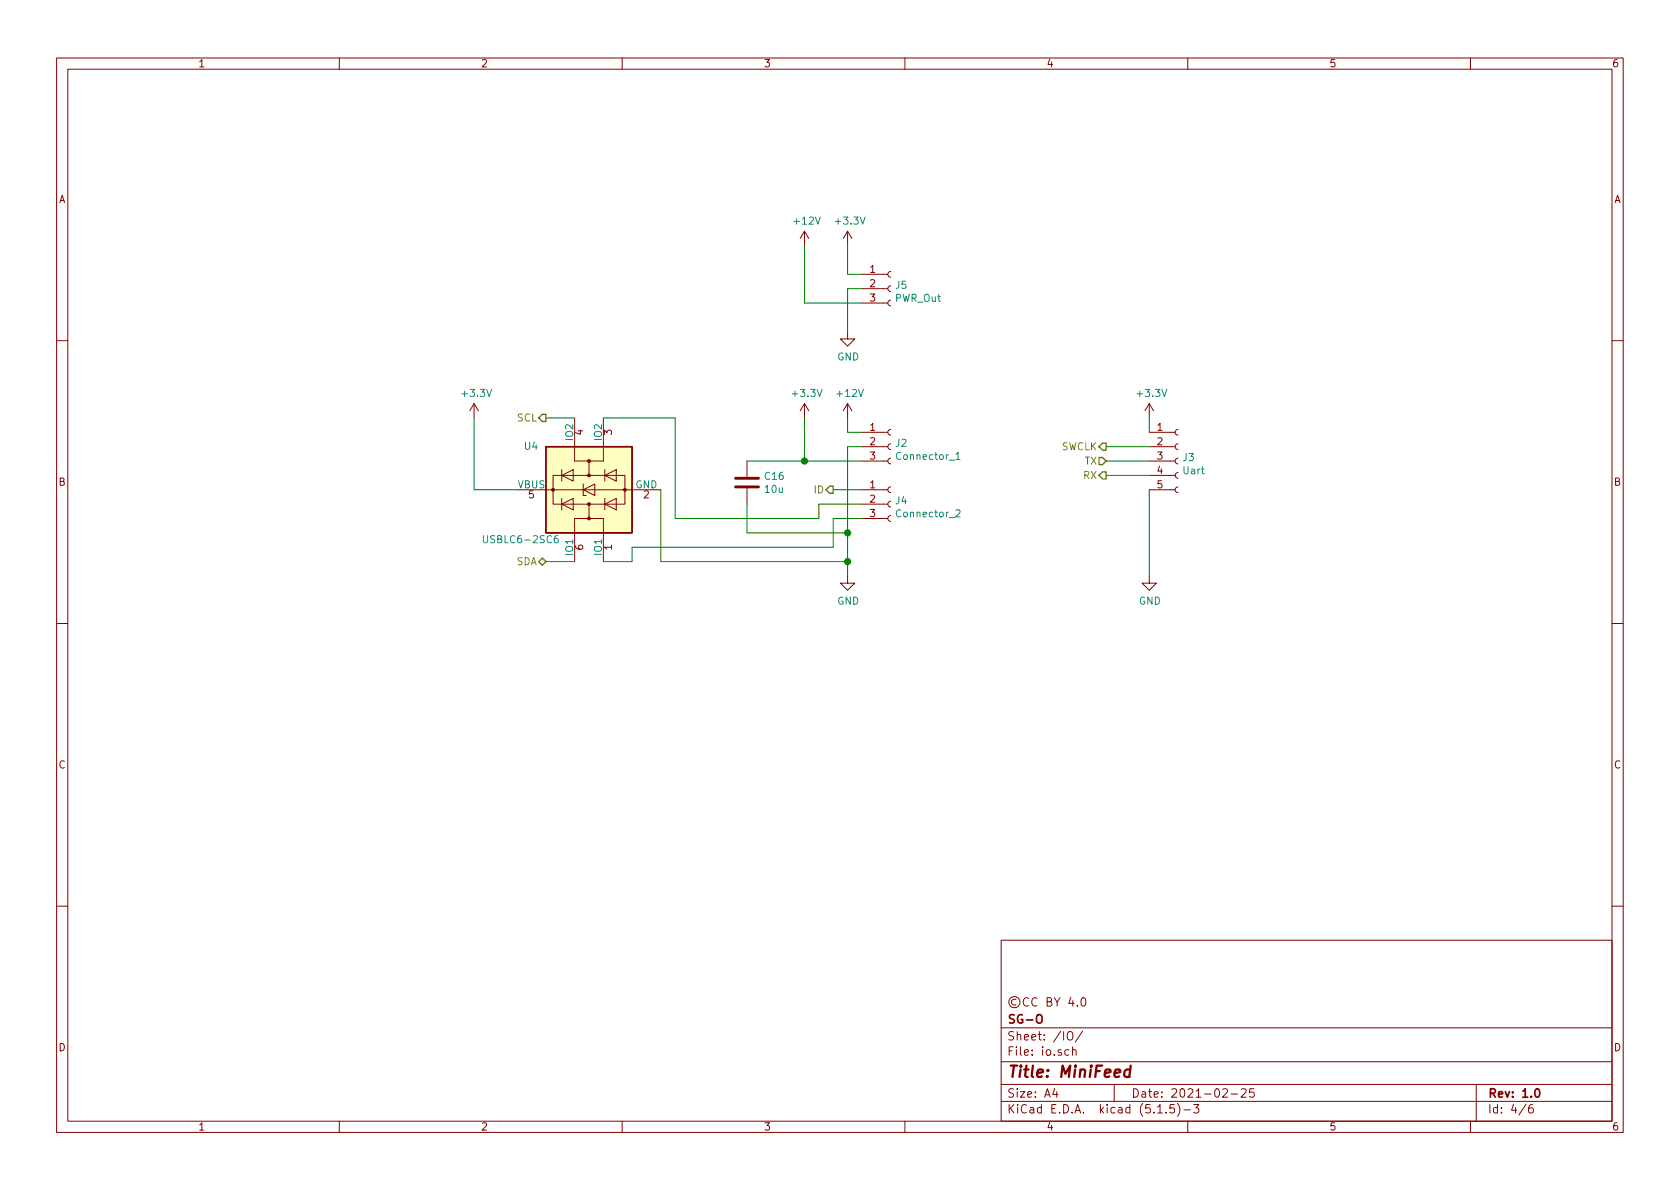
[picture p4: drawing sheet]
EESchema Schematic File Version 4
EELAYER 30 0
EELAYER END
$Descr A4 11693 8268
encoding utf-8
Sheet 4 6
Title "MiniFeed"
Date "2021-02-25"
Rev "1.0"
Comp "SG-O"
Comment1 "©CC BY 4.0"
Comment2 ""
Comment3 ""
Comment4 ""
$EndDescr
$Comp
L Device:C C?
U 1 1
P 5200 3350
AR Path="/6024856C" Ref="C?"  Part="1" 
AR Path="/60234D6B/6024856C" Ref="C16"  Part="1" 
F 0 "C16" H 5315 3396 50  0000 L CNN
F 1 "10u" H 5315 3305 50  0000 L CNN
F 2 "Capacitor_SMD:C_1206_3216Metric" H 5238 3200 50  0001 C CNN
F 3 "~" H 5200 3350 50  0001 C CNN
F 4 "C14860" H 5200 3350 50  0001 C CNN "lcsc#"
F 5 "CL31B106KAHNNNE" H 5200 3350 50  0001 C CNN "manf#"
	1    5200 3350
	1    0    0    -1  
$EndComp
Wire Wire Line
	5800 3400 6000 3400
Wire Wire Line
	4000 3900 3800 3900
Wire Wire Line
	4000 2900 3800 2900
Wire Wire Line
	5900 3000 5900 2900
$Comp
L power:+12V #PWR?
U 1 1
P 5900 2900
AR Path="/60248579" Ref="#PWR?"  Part="1" 
AR Path="/60234D6B/60248579" Ref="#PWR022"  Part="1" 
F 0 "#PWR022" H 5900 2750 50  0001 C CNN
F 1 "+12V" H 5915 3073 50  0000 C CNN
F 2 "" H 5900 2900 50  0001 C CNN
F 3 "" H 5900 2900 50  0001 C CNN
	1    5900 2900
	1    0    0    -1  
$EndComp
$Comp
L Connector:Conn_01x03_Female J?
U 1 1
P 6200 3100
AR Path="/6024857F" Ref="J?"  Part="1" 
AR Path="/60234D6B/6024857F" Ref="J2"  Part="1" 
F 0 "J2" H 6228 3126 50  0000 L CNN
F 1 "Connector_1" H 6228 3035 50  0000 L CNN
F 2 "global:PogoTarget_P2.5" H 6200 3100 50  0001 C CNN
F 3 "~" H 6200 3100 50  0001 C CNN
	1    6200 3100
	1    0    0    -1  
$EndComp
$Comp
L Connector:Conn_01x03_Female J?
U 1 1
P 6200 3500
AR Path="/60248585" Ref="J?"  Part="1" 
AR Path="/60234D6B/60248585" Ref="J4"  Part="1" 
F 0 "J4" H 6228 3526 50  0000 L CNN
F 1 "Connector_2" H 6228 3435 50  0000 L CNN
F 2 "global:PogoTarget_P2.5" H 6200 3500 50  0001 C CNN
F 3 "~" H 6200 3500 50  0001 C CNN
	1    6200 3500
	1    0    0    -1  
$EndComp
Wire Wire Line
	5900 3000 6000 3000
$Comp
L power:GND #PWR?
U 1 1
P 5900 4000
AR Path="/6024858C" Ref="#PWR?"  Part="1" 
AR Path="/60234D6B/6024858C" Ref="#PWR024"  Part="1" 
F 0 "#PWR024" H 5900 3750 50  0001 C CNN
F 1 "GND" H 5905 3827 50  0000 C CNN
F 2 "" H 5900 4000 50  0001 C CNN
F 3 "" H 5900 4000 50  0001 C CNN
	1    5900 4000
	1    0    0    -1  
$EndComp
Wire Wire Line
	5900 3100 6000 3100
Wire Wire Line
	5900 3100 5900 3700
Wire Wire Line
	5600 3200 6000 3200
Wire Wire Line
	5200 3700 5200 3500
Wire Wire Line
	5900 3700 5900 3900
Connection ~ 5900 3700
Wire Wire Line
	4200 3900 4400 3900
Wire Wire Line
	5800 3600 6000 3600
Wire Wire Line
	4200 2900 4700 2900
Wire Wire Line
	4700 2900 4700 3600
Wire Wire Line
	5700 3600 5700 3500
Wire Wire Line
	5700 3500 6000 3500
Wire Wire Line
	4400 3800 4400 3900
Wire Wire Line
	5800 3800 5800 3600
Wire Wire Line
	4600 3400 4600 3900
Wire Wire Line
	5600 3200 5600 2900
$Comp
L power:+3.3V #PWR?
U 1 1
P 5600 2900
AR Path="/602485B1" Ref="#PWR?"  Part="1" 
AR Path="/60234D6B/602485B1" Ref="#PWR021"  Part="1" 
F 0 "#PWR021" H 5600 2750 50  0001 C CNN
F 1 "+3.3V" H 5615 3073 50  0000 C CNN
F 2 "" H 5600 2900 50  0001 C CNN
F 3 "" H 5600 2900 50  0001 C CNN
	1    5600 2900
	1    0    0    -1  
$EndComp
$Comp
L power:+3.3V #PWR?
U 1 1
P 3300 2900
AR Path="/602485B7" Ref="#PWR?"  Part="1" 
AR Path="/60234D6B/602485B7" Ref="#PWR020"  Part="1" 
F 0 "#PWR020" H 3300 2750 50  0001 C CNN
F 1 "+3.3V" H 3315 3073 50  0000 C CNN
F 2 "" H 3300 2900 50  0001 C CNN
F 3 "" H 3300 2900 50  0001 C CNN
	1    3300 2900
	1    0    0    -1  
$EndComp
Text HLabel 3800 2900 0    50   Output ~ 0
SCL
Text HLabel 5800 3400 0    50   Output ~ 0
ID
Text HLabel 3800 3900 0    50   BiDi ~ 0
SDA
$Comp
L Power_Protection:USBLC6-2SC6 U?
U 1 1
P 4100 3400
AR Path="/6024859D" Ref="U?"  Part="1" 
AR Path="/60234D6B/6024859D" Ref="U4"  Part="1" 
F 0 "U4" V 4400 3750 50  0000 L CNN
F 1 "USBLC6-2SC6" V 3750 3600 50  0000 L CNN
F 2 "Package_TO_SOT_SMD:SOT-23-6" H 3350 3800 50  0001 C CNN
F 3 "http://www2.st.com/resource/en/datasheet/CD00050750.pdf" H 4300 3750 50  0001 C CNN
F 4 "USBLC6-2SC6" V 4100 3400 50  0001 C CNN "manf#"
F 5 "C558442" V 4100 3400 50  0001 C CNN "lcsc#"
	1    4100 3400
	0    -1   -1   0   
$EndComp
Wire Wire Line
	4700 3600 5700 3600
Wire Wire Line
	4400 3800 5800 3800
Wire Wire Line
	4600 3900 5900 3900
Connection ~ 5900 3900
Wire Wire Line
	5900 3900 5900 4000
Wire Wire Line
	5600 3200 5200 3200
Connection ~ 5600 3200
Wire Wire Line
	5200 3700 5900 3700
Wire Wire Line
	3300 3400 3300 2900
Wire Wire Line
	3300 3400 3600 3400
$Comp
L Connector:Conn_01x05_Female J?
U 1 1
P 8200 3200
AR Path="/602679CD" Ref="J?"  Part="1" 
AR Path="/60234D6B/602679CD" Ref="J3"  Part="1" 
F 0 "J3" H 8228 3226 50  0000 L CNN
F 1 "Uart" H 8228 3135 50  0000 L CNN
F 2 "Connector_PinSocket_2.54mm:PinSocket_1x05_P2.54mm_Vertical" H 8200 3200 50  0001 C CNN
F 3 "~" H 8200 3200 50  0001 C CNN
F 4 "DNP" H 8200 3200 50  0001 C CNN "DNP"
F 5 "dnp" H 8200 3200 50  0001 C CNN "Config"
	1    8200 3200
	1    0    0    -1  
$EndComp
Wire Wire Line
	8000 3200 7700 3200
Wire Wire Line
	8000 3300 7700 3300
Wire Wire Line
	7700 3100 8000 3100
$Comp
L power:GND #PWR?
U 1 1
P 8000 4000
AR Path="/602679D8" Ref="#PWR?"  Part="1" 
AR Path="/60234D6B/602679D8" Ref="#PWR025"  Part="1" 
F 0 "#PWR025" H 8000 3750 50  0001 C CNN
F 1 "GND" H 8005 3827 50  0000 C CNN
F 2 "" H 8000 4000 50  0001 C CNN
F 3 "" H 8000 4000 50  0001 C CNN
	1    8000 4000
	1    0    0    -1  
$EndComp
Wire Wire Line
	8000 3400 8000 4000
$Comp
L power:+3.3V #PWR?
U 1 1
P 8000 2900
AR Path="/602679DF" Ref="#PWR?"  Part="1" 
AR Path="/60234D6B/602679DF" Ref="#PWR023"  Part="1" 
F 0 "#PWR023" H 8000 2750 50  0001 C CNN
F 1 "+3.3V" H 8015 3073 50  0000 C CNN
F 2 "" H 8000 2900 50  0001 C CNN
F 3 "" H 8000 2900 50  0001 C CNN
	1    8000 2900
	1    0    0    -1  
$EndComp
Wire Wire Line
	8000 2900 8000 3000
Text HLabel 7700 3200 0    50   Input ~ 0
TX
Text HLabel 7700 3300 0    50   Output ~ 0
RX
Text HLabel 7700 3100 0    50   Output ~ 0
SWCLK
$Comp
L Connector:Conn_01x03_Female J5
U 1 1
P 6200 2000
F 0 "J5" H 6228 2026 50  0000 L CNN
F 1 "PWR_Out" H 6228 1935 50  0000 L CNN
F 2 "Connector_PinSocket_1.27mm:PinSocket_1x03_P1.27mm_Vertical_SMD_Pin1Left" H 6200 2000 50  0001 C CNN
F 3 "~" H 6200 2000 50  0001 C CNN
F 4 "DNP" H 6200 2000 50  0001 C CNN "DNP"
	1    6200 2000
	1    0    0    -1  
$EndComp
Wire Wire Line
	5900 1900 5900 1700
$Comp
L power:+3.3V #PWR?
U 1 1
P 5900 1700
AR Path="/6024A394" Ref="#PWR?"  Part="1" 
AR Path="/60234D6B/6024A394" Ref="#PWR046"  Part="1" 
F 0 "#PWR046" H 5900 1550 50  0001 C CNN
F 1 "+3.3V" H 5915 1873 50  0000 C CNN
F 2 "" H 5900 1700 50  0001 C CNN
F 3 "" H 5900 1700 50  0001 C CNN
	1    5900 1700
	1    0    0    -1  
$EndComp
$Comp
L power:+12V #PWR?
U 1 1
P 5600 1700
AR Path="/6024B159" Ref="#PWR?"  Part="1" 
AR Path="/60234D6B/6024B159" Ref="#PWR045"  Part="1" 
F 0 "#PWR045" H 5600 1550 50  0001 C CNN
F 1 "+12V" H 5615 1873 50  0000 C CNN
F 2 "" H 5600 1700 50  0001 C CNN
F 3 "" H 5600 1700 50  0001 C CNN
	1    5600 1700
	1    0    0    -1  
$EndComp
Wire Wire Line
	6000 1900 5900 1900
Wire Wire Line
	6000 2100 5600 2100
Wire Wire Line
	5600 1700 5600 2100
Wire Wire Line
	6000 2000 5900 2000
Wire Wire Line
	5900 2000 5900 2300
$Comp
L power:GND #PWR?
U 1 1
P 5900 2300
AR Path="/6024F207" Ref="#PWR?"  Part="1" 
AR Path="/60234D6B/6024F207" Ref="#PWR047"  Part="1" 
F 0 "#PWR047" H 5900 2050 50  0001 C CNN
F 1 "GND" H 5905 2127 50  0000 C CNN
F 2 "" H 5900 2300 50  0001 C CNN
F 3 "" H 5900 2300 50  0001 C CNN
	1    5900 2300
	1    0    0    -1  
$EndComp
$EndSCHEMATC
